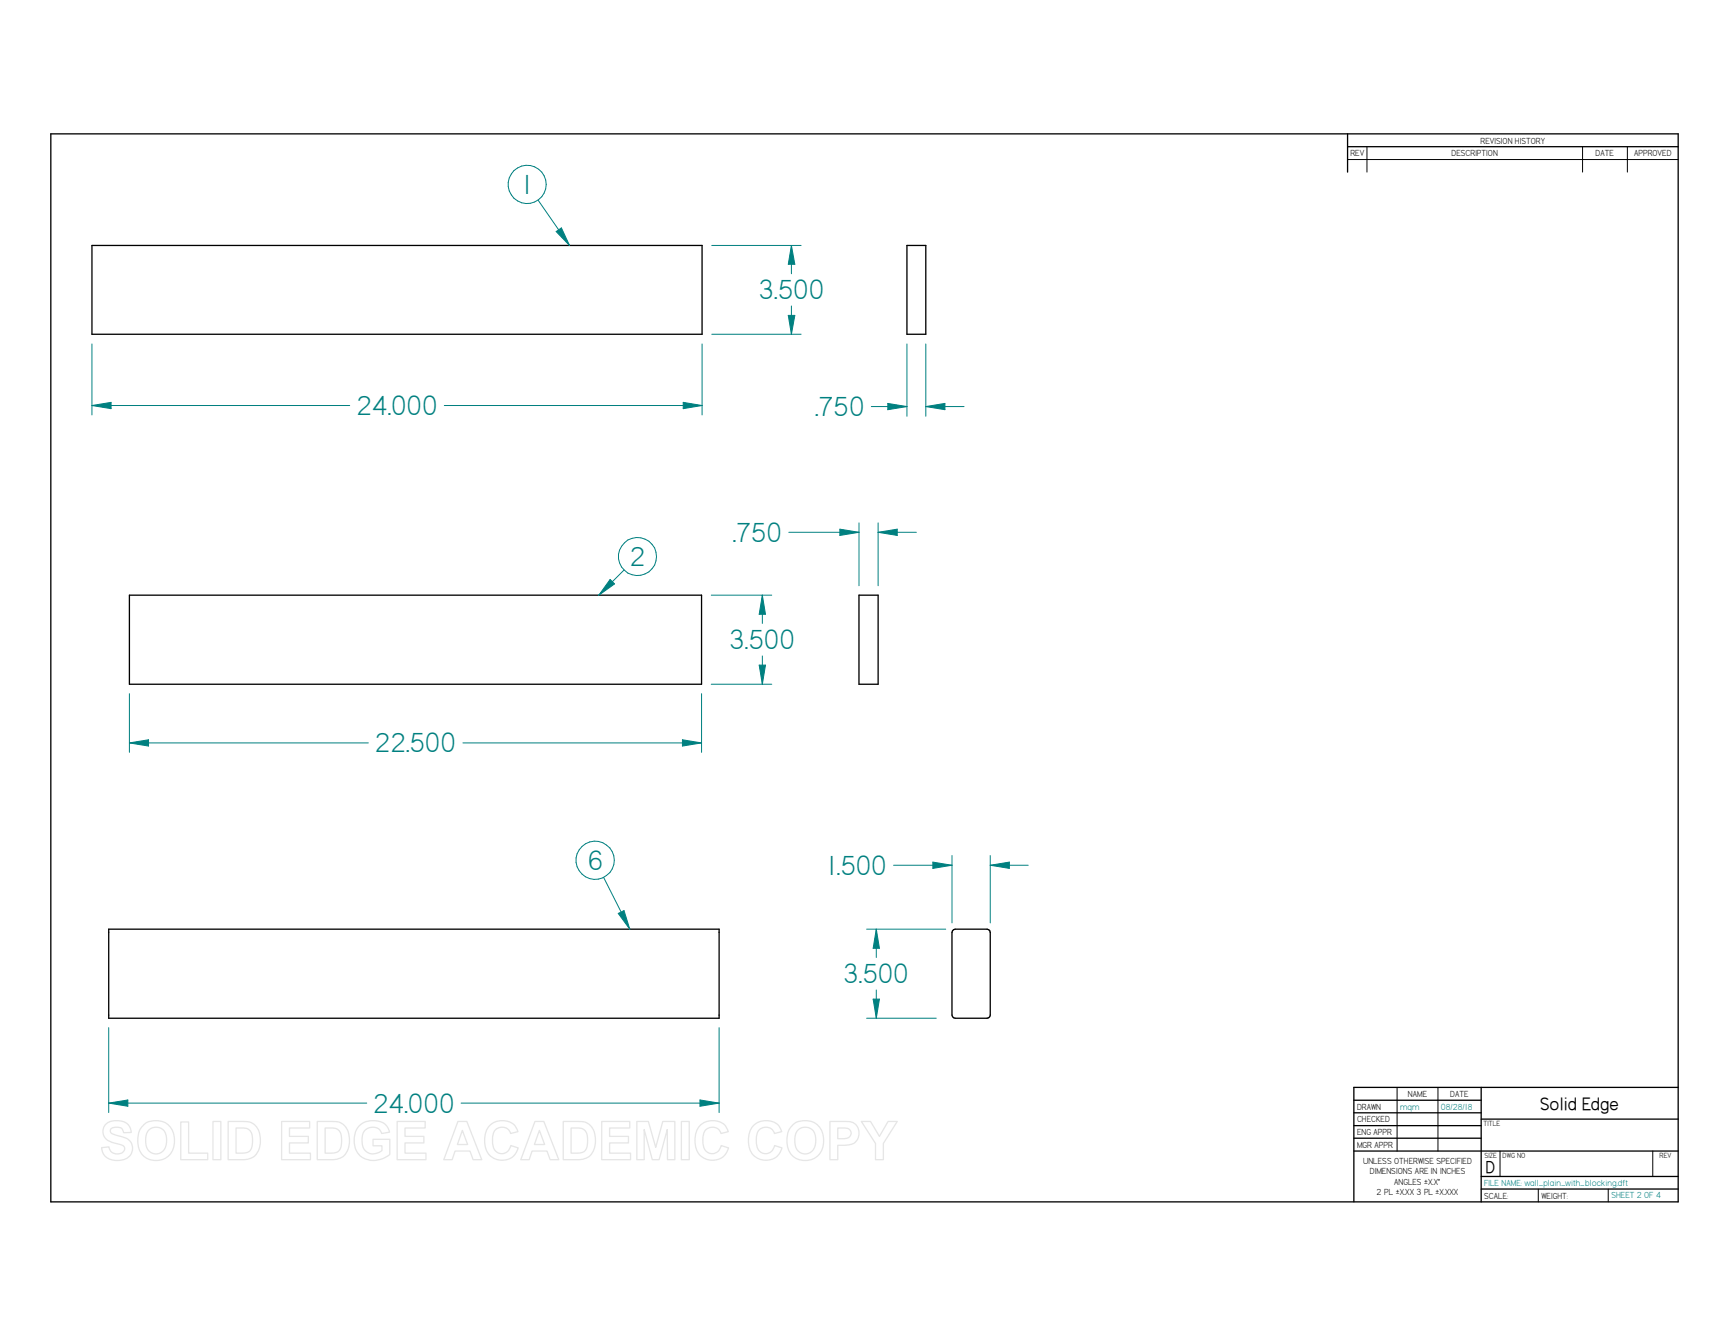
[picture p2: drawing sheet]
<svg xmlns="http://www.w3.org/2000/svg" width="279mm" height="216mm" viewBox="0 0 279 216" stroke-linecap="round" stroke-linejoin="round" font-family="sans-serif">
<g fill="none" stroke="#000" stroke-width=".21">
<path d="M8.2 21.6h263v172.6h-263zM14.9 39.7h98.6v14.3h-98.6zM217.8 21.6v6.2M217.8 23.7h53.4M218.8 177.8h20.6M218.8 179.8h20.6M239.4 175.7v18.5M271.2 175.7h-52.4v18.5M218.8 181.9h20.6M218.8 183.9h20.6M218.8 186h52.4M239.4 180.8h31.8"/>
<path d="M239.4 190.1h31.8M239.4 192.2h31.8"/>
</g>
<path d="M217.8 25.8h53.4M220.9 23.7v4.1M255.7 23.7v4.1M263 23.7v4.1M225.8 175.7v10.3M232.4 175.7v10.3M242.4 186v4.1M248.6 192.2v2M259.9 192.2v2M267.1 186v4.1" fill="none" stroke="#000" stroke-width=".16"/>
<path d="M14.9 55.6v11.5M113.5 55.6v11.5M110.4 65l3.1 .5-3.1 .5z" fill="none" stroke="#008080" stroke-width=".16"/>
<path d="M110.4 65l3.1 .5-3.1 .5z" fill="#008080"/>
<path d="M14.9 65.5l3-.5v1z" fill="none" stroke="#008080" stroke-width=".16"/>
<path d="M14.9 65.5l3-.5v1z" fill="#008080"/>
<path d="M115 39.7h14.5M127.9 39.7l.5 3h-1zM115 54h14.5M14.9 65.5h41.6M71.8 65.5h41.7" fill="none" stroke="#008080" stroke-width=".16"/>
<path d="M127.9 39.7l.5 3h-1z" fill="#008080"/>
<path d="M127.4 51h1l-.5 3z" fill="none" stroke="#008080" stroke-width=".16"/>
<path d="M127.4 51h1l-.5 3z" fill="#008080"/>
<path d="M87 32.3l5 7.4M127.9 39.7v4.5M127.9 49.4v4.6" fill="none" stroke="#008080" stroke-width=".16"/>
<path d="M89.9 37.4l.8-.6 1.3 2.9z" fill="#008080"/>
<g fill="none" stroke="#008080" stroke-width=".16">
<path d="M89.9 37.4l.8-.6 1.3 2.9zM20.9 112.1v9.5M113.4 112.1v9.5M20.9 120.1l3.1-.6v1.1z"/>
<circle cx="85.2" cy="29.8" r="3.1"/>
</g>
<path d="M20.9 96.2h92.5v14.4h-92.5z" fill="none" stroke="#000" stroke-width=".21"/>
<path d="M20.9 120.1l3.1-.6v1.1z" fill="#008080"/>
<path d="M110.3 119.5l3.1 .6-3.1 .5z" fill="none" stroke="#008080" stroke-width=".16"/>
<path d="M110.3 119.5l3.1 .6-3.1 .5z" fill="#008080"/>
<path d="M114.9 96.2h9.8M114.9 110.6h9.8M122.7 107.5h1l-.5 3.1zM20.9 120.1h38.6M74.8 120.1h38.6" fill="none" stroke="#008080" stroke-width=".16"/>
<path d="M122.7 107.5h1l-.5 3.1z" fill="#008080"/>
<path d="M123.2 96.2l.5 3.1h-1z" fill="none" stroke="#008080" stroke-width=".16"/>
<path d="M123.2 96.2l.5 3.1h-1z" fill="#008080"/>
<path d="M100.8 92.1l-4 4.1M123.2 96.2v4.6M123.2 106v4.6" fill="none" stroke="#008080" stroke-width=".16"/>
<path d="M146.6 39.7h3v14.3h-3zM138.8 96.2h3.1v14.4h-3.1z" fill="none" stroke="#000" stroke-width=".21"/>
<path d="M98.6 93.6l.7 .8-2.5 1.8z" fill="#008080"/>
<g fill="none" stroke="#008080" stroke-width=".16">
<path d="M146.6 55.6v11.7M149.6 55.6v11.7M143.5 65.2l3.1 .5-3.1 .5zM98.6 93.6l.7 .8-2.5 1.8z"/>
<circle cx="103" cy="89.9" r="3.1"/>
</g>
<path d="M17.6 150.2h98.6v14.3h-98.6zM153.9 150.4l.4-.2h5.2l.4 .2 .1 .3v13.3l-.2 .5h-5.5l-.4-.2-.1-.3v-13.3z" fill="none" stroke="#000" stroke-width=".21"/>
<path d="M143.5 65.2l3.1 .5-3.1 .5z" fill="#008080"/>
<path d="M149.6 65.7l3.1-.5v1z" fill="none" stroke="#008080" stroke-width=".16"/>
<path d="M149.6 65.7l3.1-.5v1z" fill="#008080"/>
<path d="M140.8 65.7h5.8M149.6 65.7h6.2M135.7 85.5l3.1 .5-3.1 .5zM138.8 84.5v10.2M141.9 84.5v10.2" fill="none" stroke="#008080" stroke-width=".16"/>
<path d="M135.7 85.5l3.1 .5-3.1 .5z" fill="#008080"/>
<path d="M141.9 86l3.1-.5v1z" fill="none" stroke="#008080" stroke-width=".16"/>
<path d="M141.9 86l3.1-.5v1z" fill="#008080"/>
<path d="M127.5 86h11.3M141.9 86h6.2M150.7 139.3l3.1 .5-3.1 .5zM153.8 138.3v10.8M160 138.3v10.8" fill="none" stroke="#008080" stroke-width=".16"/>
<path d="M150.7 139.3l3.1 .5-3.1 .5z" fill="#008080"/>
<path d="M160 139.8l3.1-.5v1z" fill="none" stroke="#008080" stroke-width=".16"/>
<path d="M160 139.8l3.1-.5v1z" fill="#008080"/>
<path d="M144.4 139.8h9.4M160 139.8h6.2M140 150.2h12.8M141.6 150.2l.5 3h-1zM140 164.5h11.3" fill="none" stroke="#008080" stroke-width=".16"/>
<path d="M141.6 150.2l.5 3h-1z" fill="#008080"/>
<path d="M141.1 161.5h1l-.5 3z" fill="none" stroke="#008080" stroke-width=".16"/>
<path d="M141.1 161.5h1l-.5 3z" fill="#008080"/>
<path d="M141.6 150.2v4.5M141.6 160v4.5M17.6 166.1v13.7M113.1 177.8l3.1 .5-3.1 .5zM116.2 166.1v13.7" fill="none" stroke="#008080" stroke-width=".16"/>
<path d="M113.1 177.8l3.1 .5-3.1 .5z" fill="#008080"/>
<path d="M17.6 178.3l3.1-.5v1z" fill="none" stroke="#008080" stroke-width=".16"/>
<path d="M17.6 178.3l3.1-.5v1z" fill="#008080"/>
<path d="M97.5 141.8l4.3 8.4M17.6 178.3h41.7M74.5 178.3h41.7" fill="none" stroke="#008080" stroke-width=".16"/>
<path d="M99.9 147.6l.9-.4 1 3z" fill="#008080"/>
<g fill="none" stroke="#008080" stroke-width=".16">
<path d="M99.9 147.6l.9-.4 1 3z"/>
<circle cx="96.2" cy="139" r="3.1"/>
</g>
<g fill="none" stroke="#e6e6e6" stroke-width=".21">
<path d="M17.2 181.6a2.98 2.98 0 0 1 3.6 .3l.4 1.1h-1.2a.91 .91 0 0 0-1.2-.8h-.3a.58 .58 0 0 0-.7 .5 .58 .58 0 0 0 .6 .6 5.9 5.9 0 0 1 2.6 1.1 1.94 1.94 0 0 1 .2 2.1 1.94 1.94 0 0 1-1.9 1 2.34 2.34 0 0 1-2.9-2l1.2-.2a1.32 1.32 0 0 0 1.2 1.2 1.32 1.32 0 0 0 1.4-.9 1.21 1.21 0 0 0-1.3-.8 2.38 2.38 0 0 1-2.2-1.6 1.69 1.69 0 0 1 .5-1.6zM23.3 181.7a3.1 3.1 0 0 1 3.6-.1 3.1 3.1 0 0 1 1.3 3.3 2.99 2.99 0 0 1-3.5 2.6 2.99 2.99 0 0 1-2.4-3.6 2.83 2.83 0 0 1 1-2.2zM24 182.7a1.73 1.73 0 0 1 2.1-.3 1.73 1.73 0 0 1 .8 1.9 1.8 1.8 0 0 1-2.4 2 2.58 2.58 0 0 1-.5-3.6zM29.2 181.3h1.3v5.1h3.1v1h-4.4zM34.4 181.2h1.3v6.2h-1.3zM36.9 181.2h2.3a2.52 2.52 0 0 1 2.9 2.7 2.83 2.83 0 0 1-2.3 3.5h-2.9zM38.1 182.3a2.87 2.87 0 0 1 2.2 .3 3.2 3.2 0 0 1 0 3.4l-.7 .3-1.5 .1zM45.5 181.2h4.5v1.1h-3.2v1.3h3v1.1h-3v1.7h3.4v1h-4.7zM51.3 181.2h2.3a2.52 2.52 0 0 1 2.9 2.7 2.83 2.83 0 0 1-2.3 3.5h-2.9zM52.5 182.3a2.87 2.87 0 0 1 2.2 .3 3.2 3.2 0 0 1 0 3.4l-.7 .3-1.5 .1zM58.1 181.9a3.4 3.4 0 0 1 4.3-.1l.5 1.2-1.2 .2a1.64 1.64 0 0 0-1.8-1 1.64 1.64 0 0 0-1.4 1.6 2.17 2.17 0 0 0 1.4 2.6h.9l.9-.5v-.7h-1.4v-1.1h2.7v2.5a3.8 3.8 0 0 1-5 0 3.8 3.8 0 0 1 .1-4.7zM64.2 181.2h4.5v1.1h-3.3v1.3h3.1v1.1h-3.1v1.7h3.4v1h-4.6z"/>
<path d="M74 181.2h1.4l2.5 6.2h-1.4l-.6-1.4h-2.4l-.4 1.4h-1.4zM74.7 182.7l.9 2.3h-1.7zM79.1 181.9a2.86 2.86 0 0 1 4.3 .3l.3 .7-1.2 .3a1.49 1.49 0 0 0-1.7-1 1.49 1.49 0 0 0-1.2 1.5v.5a1.76 1.76 0 0 0 1.5 2.2 1.53 1.53 0 0 0 1.4-1.3l1.2 .4a2.78 2.78 0 0 1-3.2 1.9 2.78 2.78 0 0 1-2.2-3.1 3.5 3.5 0 0 1 .8-2.4zM86.4 181.2h1.5l2.4 6.2h-1.4l-.5-1.4h-2.4l-.5 1.4h-1.3zM87.2 182.7l.8 2.3h-1.6zM91 181.2h2.3a2.52 2.52 0 0 1 2.9 2.7 2.83 2.83 0 0 1-2.2 3.5h-3zM92.3 182.3a2.87 2.87 0 0 1 2.1 .3 3.2 3.2 0 0 1 .1 3.4l-.7 .3-1.5 .1zM97.2 181.2h4.6v1.1h-3.3v1.3h3.1v1.1h-3.1v1.7h3.4v1h-4.7zM102.9 181.2h1.9l1.2 4.2 1.1-4.2h2v6.2h-1.2l-.1-4.9-1.3 4.9h-1.1l-1.3-4.9v4.9h-1.2zM110.1 181.2h1.3v6.2h-1.3zM113.1 181.9a2.86 2.86 0 0 1 4.3 .3l.3 .7-1.2 .3a1.49 1.49 0 0 0-1.7-1 1.49 1.49 0 0 0-1.2 1.5v.5a1.76 1.76 0 0 0 1.5 2.2 1.53 1.53 0 0 0 1.4-1.3l1.2 .4a2.78 2.78 0 0 1-3.2 1.9 2.78 2.78 0 0 1-2.2-3.1 3.5 3.5 0 0 1 .8-2.4zM121.7 181.9a2.86 2.86 0 0 1 4.3 .3l.3 .7-1.2 .3a1.49 1.49 0 0 0-1.7-1 1.49 1.49 0 0 0-1.2 1.5v.5a1.76 1.76 0 0 0 1.5 2.2 1.53 1.53 0 0 0 1.5-1.3l1.2 .4a2.78 2.78 0 0 1-3.3 1.9 2.78 2.78 0 0 1-2.2-3.1 3.5 3.5 0 0 1 .8-2.4z"/>
<path d="M128.2 181.7a3.1 3.1 0 0 1 3.6-.1 3.1 3.1 0 0 1 1.3 3.3 2.99 2.99 0 0 1-3.5 2.6 2.99 2.99 0 0 1-2.4-3.6 2.83 2.83 0 0 1 1-2.2zM128.9 182.7a1.73 1.73 0 0 1 2.1-.3 1.73 1.73 0 0 1 .8 1.9 1.8 1.8 0 0 1-2.4 2 2.58 2.58 0 0 1-.5-3.6zM134.1 181.2h2a2.43 2.43 0 0 1 2.3 .7 1.98 1.98 0 0 1 .2 2.2 1.98 1.98 0 0 1-2 1h-1.2v2.3h-1.3zM135.4 182.3h.9a.88 .88 0 0 1 1.1 .4 .88 .88 0 0 1-.3 1.1l-.6 .2h-1.1zM139.2 181.2h1.5l1.4 2.4 1.4-2.4h1.5l-2.3 3.6v2.6h-1.2v-2.6z"/>
</g>
<g font-size="5.1" fill="#008080">
<text x="84.4" y="31.3">1</text>
<text x="122.6" y="48.4">3.500</text>
<text x="57.6" y="67.1">24.000</text>
<text x="131.7" y="67.3">.750</text>
<text x="118.4" y="87.6">.750</text>
<text x="101.8" y="91.5">2</text>
<text x="117.9" y="104.9">3.500</text>
<text x="60.6" y="121.6">22.500</text>
<text x="94.9" y="140.5">6</text>
<text x="133.6" y="141.4">1.500</text>
<text x="136.3" y="158.9">3.500</text>
<text x="60.3" y="179.8">24.000</text>
</g>
<text font-size="3.2" x="248.9" y="179.3">Solid Edge</text>
<text font-size="3.1" x="240.1" y="189.5">D</text>
<g font-size="1.6">
<text x="239.3" y="23.2">REVISION HISTORY</text>
<text x="218.2" y="25.2">REV</text>
<text x="234.6" y="25.2">DESCRIPTION</text>
<text x="257.9" y="25.2">DATE</text>
<text x="264.1" y="25.2">APPROVED</text>
<text x="219.3" y="179.3">DRAWN</text>
<text x="227.5" y="177.2">NAME</text>
<text x="234.4" y="177.2">DATE</text>
<text x="219.3" y="181.4">CHECKED</text>
<text x="219.3" y="183.4">ENG APPR</text>
<text x="219.3" y="185.5">MGR APPR</text>
<text x="220.3" y="188.1">UNLESS OTHERWISE SPECIFIED</text>
<text x="221.4" y="189.8">DIMENSIONS ARE IN INCHES</text>
<text x="225.3" y="191.4">ANGLES ±X.X°</text>
<text x="222.5" y="193.1">2 PL ±X.XX 3 PL ±X.XXX</text>
<text x="239.8" y="193.7">SCALE:</text>
<text x="249.1" y="193.7">WEIGHT:</text>
</g>
<g font-size="1.6" fill="#008080">
<text x="226.3" y="179.3">mqm</text>
<text x="232.8" y="179.3">08/28/18</text>
<text x="239.8" y="191.6">FILE NAME: wall_plain_with_blocking.dft</text>
<text x="260.4" y="193.7">SHEET 2 OF 4</text>
</g>
<g font-size="1.4">
<text x="239.7" y="181.9">TITLE</text>
<text x="239.9" y="187.1">SIZE</text>
<text x="242.8" y="187.1">DWG NO</text>
<text x="268.2" y="187.1">REV</text>
</g>
</svg>
